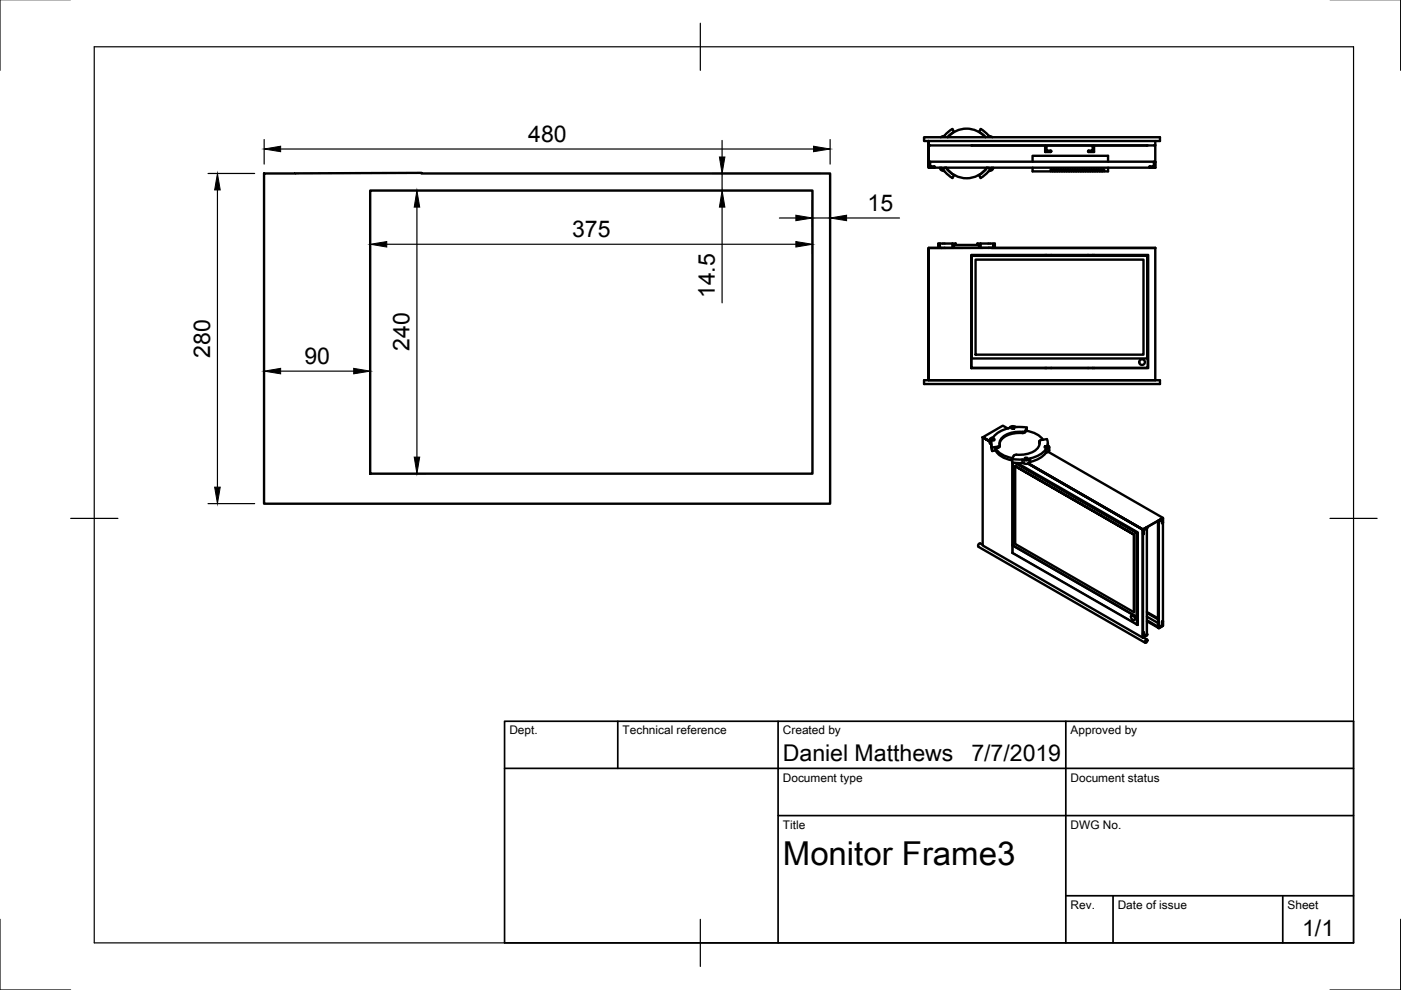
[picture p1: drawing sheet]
<svg xmlns="http://www.w3.org/2000/svg" width="297mm" height="210mm" viewBox="0 0 297 210" stroke-linecap="round" stroke-linejoin="round" font-family="sans-serif">
<!-- layer: Visible -->
<g fill="none" stroke="#000" stroke-width=".51">
<path d="M56 36.8l33.4-.1v.1h86.6v70h-120zM195.9 29.1h50v.8h-50zM196.9 29.9v5.7v-5.7v.8M196.9 34.4l.3-.1v1h.9M196.9 30.8h47.9M196.9 35.6h48M196.9 34.3h48M197 30.8h.2M198.1 35.3l.1 .1M198.2 35.4h.1M198.2 35.4l-.1 .2M199.3 35.5a.92 .92 0 0 0 .9 .8l.1 .1"/>
<path d="M199.6 35.5a.35 .35 0 0 0 .3 .4 .35 .35 0 0 0 .4-.4M200.6 35.5l.6 .8 1.1 .8-.4 .7-1.6-1.4M200.6 35.5a5.3 5.3 0 0 0 8.6 0M201 29.1a5.3 5.3 0 0 1 7.9 0M202.3 28l-.4-.7-1 .8a2.37 2.37 0 0 1-1.4 1M202.3 28h.1M202.3 27.9l-1.4 1.2M206 30.8l.1 .1M207.6 27.9l1.4 1.2M207.6 28l.3-.7 1.6 1.4M207.6 28h-.1M209.3 35.5l-.6 .8-1.1 .8"/>
<path d="M209.5 36.4l-1.6 1.3-.4-.6M209.6 28.7l.8 .4M209.6 35.5a.35 .35 0 0 0 .3 .4 .35 .35 0 0 0 .4-.4M210.6 35.5a.92 .92 0 0 1-.9 .8l-.1 .1M218.9 35.6v.7h3.9l.1-.4 .2 .1v.3h.2v-.4l.3 .1M218.9 34.3v-1.3h16v1.3M221.7 31h.1M221.7 30.9l-.1 .2v1.1h1.1l.2-.1M221.8 30.9l.1 1h.8l.2 .1M222.9 32.1h.1M224.1 36l-.3-.1v.4h-.2v-.3M226.1 36l-.3-.1v.4h-.2l-.2-.4-.1 .4h-.2l-.2-.4-.1 .4h-.2v-.4h-.3v.4h-.2v-.3"/>
<path d="M228.6 36l-.3-.1v.4h-.2v-.3l-.2-.1-.1 .4h-.2v-.3l-.2-.1-.1 .4h-.2v-.3l-.2-.1-.1 .4h-.2l-.1-.4h-.2v.4h-.2v-.3M229.6 36l-.3-.1v.4h-.2v-.4h-.3v.4h-.2v-.3M230.7 32.1h.1M231.6 36l-.3-.1v.4h-.2l-.2-.4-.1 .4h-.2l-.2-.4-.1 .4h-.2v-.4h-.3v.4h-.2v-.3M232 31.1v1.1h-1.2l-.1-.1M232 31.1l-.2-.2-.1 .2v.8l-1 .1M232.1 36v.3h.2v-.4h.3v.4h.2v-.3M232.1 36l-.3-.1v.4h-.2v-.3M232.8 36l.1-.1 .2 .1M234.1 36l-.3-.1v.4h-.2l-.1-.4h-.2v.4h-.2v-.3M234.9 35.6v.7h-.8v-.3M243.3 30.8l-.2 .1"/>
<path d="M243.7 35.4l.1 .2M243.7 35.4h.1M243.8 35.3l-.1 .1M244.7 30.8h.1M244.8 34.3l-.2 .1v.9h-.8M244.8 34.3l.2 .1M244.9 30.8h-.1M244.9 34.3v1.3M244.9 29.9v.9h-.1M244.9 30.8v3.5M244.9 34.4v1.2M78.5 40.4h93.8v60h-93.8z"/>
<path d="M199.3 52.5l-2.4 .1h48M199.3 51.6h-.4v.9M199.3 52.5h1M199.3 51.6h2.6M199.3 51.6v.9M199.6 52.5v.1M200.3 52.5v.1M200.3 52.5h1.6M201.9 51.6v.9h.4v-.6h5.3v.6h.3v-.9M201.9 51.6h.7v.3M202.3 52.5h5.3M205.9 54.1h37.5v24h-37.5z"/>
<path d="M206 54.2h.1M206 54.2h37.3M206 54.2v23.7M206 54.2v21.8h37.2v-21.8M206 54.2h37.2M206.8 55h35.6v20.2h-35.6zM207.9 51.6h3v.9M207.9 52.5h2.7M207.9 51.6h-.7v.3M210.6 52.5h34.3v28.1h-48v-28v28M210.6 51.6v.9M221.6 54.1h.1"/>
<path d="M221.9 54.1h.1M222.9 54.1h.1M230.7 54.1h.1M231.7 54.1h.1M232 54.1h.1M243.3 54.2h-.1M243.3 54.2v23.7M206 77.9h37.3M206 77.9h.1M221.6 78v.1M221.9 78v.1M222.9 78v.1"/>
<path d="M230.7 78v.1M231.7 78v.1M232 78v.1M243.2 77.9h.1M195.9 80.6h50v.8h-50zM208.3 92.7l1.5 .9zM208.3 92.7v22.9l34 19.6M208.4 92.7h.1M208.4 92.7l1.4 .9M208.4 92.7l.8 .5M208.4 92.7l1.4 .8M209.8 93.2l.1 .7 .3 .4"/>
<path d="M210.2 94v1l.2 .6M210.3 93h.3l.3 .2-.5 .2-.2-.2zM210.4 94.9v.7M211 95.4a4.4 4.4 0 0 0 3.6 2.2M211.1 95a4.6 4.6 0 0 0 3.6 2.1M212 94.4l-.2 .5-.8 .1v.5l-.6 .1M213.7 90.8l-1.1-.6-4.2 2.5M214.5 90.6l.3-.1 .3 .2-.4 .2-.3-.2zM214.7 98.1v19.1M214.7 98.1v17.5l26.3 15.2v-17.8M215.1 98.1l25.9 14.9v-.1M215.2 98.9l25.3 14.4-25.3-14.4v16.4l25.2 14.5"/>
<path d="M215.7 98.2l25.5 14.7v19.6l-.2-.1M216.8 91.6a5.2 5.2 0 0 0-4.7 1.6l-.2 1.3-1.5 .4M217.3 97.1l.4-.1 .2 .2-.4 .2-.3-.2zM217.4 91.3l-.6 .3M217.7 91.3v-.7l-.3 .8M217.7 90.6l-2.1-.1a1.4 1.4 0 0 0-1.8 .3 6.8 6.8 0 0 0-3.5 2l-.3 .2-.1 .2 .3 .3 .2 1.4M218 98.3l24.3 14v22.9M218 98.3l24.3 14 .1 1M218 98.3l24.3 14 4.3-2.5M218 98.3l24.3 14M218 98.2l24.3 14M220.3 93.6l.1 .2"/>
<path d="M220.4 93.9v.2M220.4 93.6a2.43 2.43 0 0 1-2.3 2.6l-1.9 .2a1.17 1.17 0 0 0-1.3 .2l-.3 .7M221.1 93.2a5.5 5.5 0 0 0-3.6-1.9l-.1 .3a1.09 1.09 0 0 1-1.2 .2 4.6 4.6 0 0 0-4.2 1.9l-.1 .4M221.6 94.6h.3l.3 .2-.5 .2-.2-.2zM222 93.1l-1.3 .2-.3 .3M222 93.1l.3 1.4M222.2 94v.4M222.3 95.8l24.3 14-4.3 2.5M222.3 94.5l.1 .4-.4 .2a8 8 0 0 1-3.8 2.3 1.3 1.3 0 0 1-1.5 0l-2.1-.1M222.5 94.8l-.1 .9-.4 .2a8 8 0 0 1-3.8 2.2 1.3 1.3 0 0 1-1.5 .1l-2.1-.1v-.8M207.4 115.9l35.4 20.4M208.3 115.5l-.6-.3-.3 .4v.3"/>
<path d="M214.7 117.2h.1M214.7 117.2l26.3 15.2M240.5 113.3l-.1 16.5v-16.4M241 113l.1 .1M241.5 111.8l.8 .5v22.8M242.3 112.3v22.9M242.4 113.3h.1M242.5 113.1v.1M243.1 111.8l-.8 .5M243.2 111.8v.1M243.2 111.8h.1M243.2 112v22.5"/>
<path d="M243.2 111.9h.1M243.2 111.9l-.7 .5v.7M245.5 110.4v.1M245.5 110.4v22.5M245.7 110.5h.1M245.8 110.5l.6-.3 .1 .7M245.8 110.3l.8-.5v22.9l-.8 .5M245.8 110.3l-.1 .2M246.5 110.9h-.1M246.6 109.8l-.8 .5M246.6 109.8v1M246.6 110.8l-.1 .1"/>
<path d="M239.8 130.5l.2-.1a.66 .66 0 0 1 .5 .5 .66 .66 0 0 1-.1 .6 .78 .78 0 0 1-.6-1zM241 132.4h.1M241.1 132.4l.1 .1M241.1 132.3h-.1M241.2 132.3l-.2 .1M242.4 135.1l.8 .5M242.4 134.1h.1M242.9 135.7l.2-.1 .2 .2-.2 .3-.2 .2-.2-.2zM243.1 134.7l-.8 .5M243.2 131.7l2.4 1.4M243.2 130.7l2.3 1.4M243.2 129.8l2.3 1.3"/>
<path d="M243.2 134.5h.1M243.2 134.5v.1M243.2 134.5l-.1 .2M243.2 134.5l-.7 .3v-.7l-.2 1.1M245.6 133.1v.1M245.6 133.2h.2M245.7 133.1h.1M245.7 133.2h.1M245.8 132.9l-.1 .2M246.4 131.7v.9l-.6 .3M246.5 131.7h.1M246.6 131.8v.9l-.8 .5"/>
<circle cx="242.1" cy="76.8" r=".6"/>
</g>
<g fill="#000">
<circle cx="209.6" cy="52.5" r=".25"/>
<circle cx="243.2" cy="111.8" r=".25"/>
</g>
<!-- layer: Visible Narrow -->
<g fill="none" stroke="#000" stroke-width=".36">
<path d="M210 93.4v.8M211.6 94.7v.2M215.5 98.2l25.5 14.7 .1-.1M216.7 97.4v.8M216.8 91.6v.2M217.1 97.5v.7M217.4 91.4v.2M218.2 97.4v.7M218.5 97.2v.7M220.3 93.6v.3M221.7 95.3v.8M222 95.2v.7"/>
<path d="M222.1 94.3v.1M214.7 115.6v1.6l26.3 15.1v-1.5M241.2 113l-.1 19.3 .1-.1M243.1 111.8v22.9M245.6 110.4l.1 .1M245.6 110.4v22.8M245.8 110.3v22.9M243.2 130l2.3 1.4M243.2 131.4l2.3 1.4M243.2 131.6l2.5 1.5M245.5 131.1l-2.3-1.3 2.3 1.4"/>
</g>
<!-- layer: Border -->
<path d="M0 -.1v15M297 -.1v15M20 9.9h267v190h-267zM148.5 4.9v10M15 109.9h10M282 109.9h10M0 194.9v15h15M148.5 194.9v10M297 194.9v15h-15" fill="none" stroke="#000" stroke-width=".25"/>
<!-- layer: TitleBlock -->
<path d="M107 152.9h180v47h-180zM131 152.9v10M165 152.9v47M226 152.9v47M107 162.9h180M165 172.9h122M226 189.9h61M236 189.9v10M272 189.9v10" fill="none" stroke="#000" stroke-width=".36"/>
<!-- layer: Dimensions -->
<g fill="none" stroke="#000" stroke-width=".25">
<path d="M44.1 36.8h9.9M56 29.6v5.2M59.5 31.6h113M151.1 36.8h22.9M153.1 29.8v3.5M153.1 36.8v3.6M176 29.6v5.2M176 38.8v9.4M46.1 40.3v63M78.5 42.4v11.4M80.5 40.4h9.9M82 51.8h86.7"/>
<path d="M88.4 43.9v53M151.1 40.4h19.1M153.1 43.9v20.3M165.2 46.2h3.5M172.3 42.4v11.4M172.3 46.2h3.7M179.5 46.2h11.2M59.5 78.7h15.5M56 80.1v.6M78.5 80.1v.6M44.1 106.8h9.9M80.5 100.4h9.9"/>
</g>
<g fill="#000" stroke="#000" stroke-width=".21">
<path d="M56 31.6l3.5-.6v1.2zM152.5 33.3h1.2l-.6 3.5zM172.5 31l3.5 .6-3.5 .6zM46.1 36.8l.6 3.5h-1.2zM78.5 51.8l3.5-.6v1.2zM88.4 40.4l.6 3.5h-1.2zM153.1 40.4l.6 3.5h-1.2zM168.7 45.6l3.6 .6-3.6 .6zM168.7 51.2l3.6 .6-3.6 .6zM176 46.2l3.5-.6v1.2zM56 78.7l3.5-.6v1.2zM75 78.1l3.5 .6-3.5 .6z"/>
<path d="M87.8 96.9h1.2l-.6 3.5zM45.5 103.3h1.2l-.6 3.5z"/>
</g>
<text font-size="7" x="166" y="183.4">Monitor Frame3</text>
<g font-size="4.9">
<text x="112" y="30">480</text>
<text x="184" y="44.7">15</text>
<text x="121.3" y="50.2">375</text>
<text x="151.6" y="63.2" transform="rotate(-90 151.6 63.2)">14.5</text>
<text x="44.5" y="75.8" transform="rotate(-90 44.5 75.8)">280</text>
<text x="64.5" y="77.1">90</text>
<text x="86.8" y="74.4" transform="rotate(-90 86.8 74.4)">240</text>
<text x="166" y="161.4">Daniel Matthews</text>
<text x="206" y="161.4">7/7/2019</text>
<text x="276.1" y="198.5">1/1</text>
</g>
<g font-size="2.5">
<text x="108" y="155.7">Dept.</text>
<text x="132" y="155.7">Technical reference</text>
<text x="166" y="155.7">Created by</text>
<text x="227" y="155.7">Approved by</text>
<text x="166" y="165.7">Document type</text>
<text x="227" y="165.7">Document status</text>
<text x="166" y="175.7">Title</text>
<text x="227" y="175.7">DWG No.</text>
<text x="227" y="192.7">Rev.</text>
<text x="237" y="192.7">Date of issue</text>
<text x="273" y="192.7">Sheet</text>
</g>
</svg>
